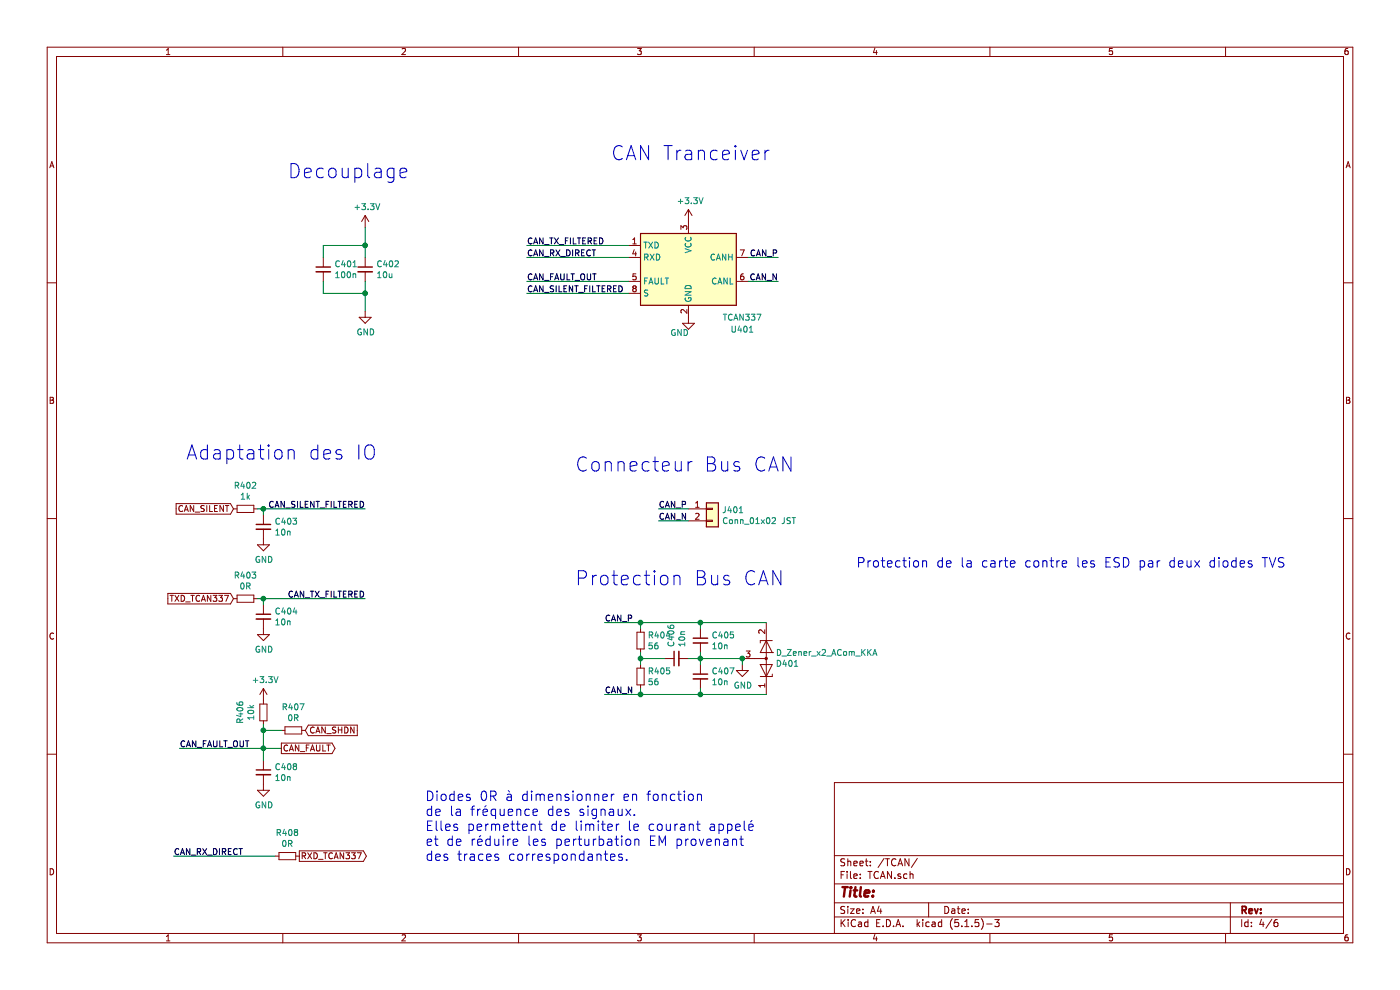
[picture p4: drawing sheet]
EESchema Schematic File Version 4
EELAYER 30 0
EELAYER END
$Descr A4 11693 8268
encoding utf-8
Sheet 4 6
Title ""
Date ""
Rev ""
Comp ""
Comment1 ""
Comment2 ""
Comment3 ""
Comment4 ""
$EndDescr
$Comp
L Interface_CAN_LIN:TCAN337 U?
U 1 1
P 5750 2250
AR Path="/5FCD8D66" Ref="U?"  Part="1" 
AR Path="/5FCD74DC/5FCD8D66" Ref="U401"  Part="1" 
F 0 "U401" H 6200 1750 50  0000 C CNN
F 1 "TCAN337" H 6200 1850 50  0000 C CNN
F 2 "Package_SO:SOIC-8_3.9x4.9mm_P1.27mm" H 5750 1750 50  0001 C CIN
F 3 "http://www.ti.com/lit/ds/symlink/tcan337.pdf" H 5750 2250 50  0001 C CNN
F 4 "TCAN337GDR" H 5750 2250 50  0001 C CNN "MFR.Part #"
F 5 " C191004" H 5750 2250 50  0001 C CNN "LCSC Part #"
F 6 "SOIC-8_3.9x4.9x1.27P" H 5750 2250 50  0001 C CNN "Package"
	1    5750 2250
	1    0    0    -1  
$EndComp
$Comp
L power:GND #PWR?
U 1 1
P 5750 2650
AR Path="/5FCD8D6C" Ref="#PWR?"  Part="1" 
AR Path="/5FCD74DC/5FCD8D6C" Ref="#PWR0405"  Part="1" 
F 0 "#PWR0405" H 5750 2400 50  0001 C CNN
F 1 "GND" H 5755 2522 50  0000 R CNN
F 2 "" H 5750 2650 50  0001 C CNN
F 3 "" H 5750 2650 50  0001 C CNN
	1    5750 2650
	1    0    0    -1  
$EndComp
Text Notes 5100 1350 0    118  ~ 0
CAN Tranceiver
Text GLabel 2350 6250 2    50   Output ~ 0
CAN_FAULT
$Comp
L power:+3.3V #PWR?
U 1 1
P 5750 1850
AR Path="/5FCD8D7A" Ref="#PWR?"  Part="1" 
AR Path="/5FCD74DC/5FCD8D7A" Ref="#PWR0402"  Part="1" 
F 0 "#PWR0402" H 5750 1700 50  0001 C CNN
F 1 "+3.3V" H 5765 2023 50  0000 C CNN
F 2 "" H 5750 1850 50  0001 C CNN
F 3 "" H 5750 1850 50  0001 C CNN
	1    5750 1850
	1    0    0    -1  
$EndComp
Text Notes 4800 4900 0    118  ~ 0
Protection Bus CAN
Text Notes 4800 3950 0    118  ~ 0
Connecteur Bus CAN
$Comp
L Connector_Generic:Conn_01x02 J?
U 1 1
P 5950 4250
AR Path="/5FE95C38" Ref="J?"  Part="1" 
AR Path="/5FC789B7/5FE95C38" Ref="J?"  Part="1" 
AR Path="/5FCD74DC/5FE95C38" Ref="J401"  Part="1" 
F 0 "J401" H 6030 4242 50  0000 L CNN
F 1 "Conn_01x02 JST" H 6030 4151 50  0000 L CNN
F 2 "Connector_JST:JST_XH_B2B-XH-A_1x02_P2.50mm_Vertical" H 5950 4250 50  0001 C CNN
F 3 "~" H 5950 4250 50  0001 C CNN
	1    5950 4250
	1    0    0    -1  
$EndComp
Text Label 6500 2150 2    50   ~ 0
CAN_P
Text Label 6500 2350 2    50   ~ 0
CAN_N
Text Label 5500 4250 0    50   ~ 0
CAN_P
Text Label 5500 4350 0    50   ~ 0
CAN_N
Wire Wire Line
	5750 4350 5500 4350
Wire Wire Line
	5500 4250 5750 4250
Wire Wire Line
	6500 2350 6250 2350
Wire Wire Line
	6250 2150 6500 2150
$Comp
L Device:C_Small C401
U 1 1
P 2700 2250
F 0 "C401" H 2792 2296 50  0000 L CNN
F 1 "100n" H 2792 2205 50  0000 L CNN
F 2 "Capacitor_SMD:C_0603_1608Metric" H 2700 2250 50  0001 C CNN
F 3 "~" H 2700 2250 50  0001 C CNN
	1    2700 2250
	1    0    0    -1  
$EndComp
$Comp
L Device:C_Small C402
U 1 1
P 3050 2250
F 0 "C402" H 3142 2296 50  0000 L CNN
F 1 "10u" H 3142 2205 50  0000 L CNN
F 2 "Capacitor_SMD:C_0603_1608Metric" H 3050 2250 50  0001 C CNN
F 3 "~" H 3050 2250 50  0001 C CNN
	1    3050 2250
	1    0    0    -1  
$EndComp
Wire Wire Line
	2700 2050 2700 2150
Wire Wire Line
	2700 2050 3050 2050
Wire Wire Line
	3050 2050 3050 2150
Wire Wire Line
	3050 2350 3050 2450
Connection ~ 3050 2450
Wire Wire Line
	2700 2350 2700 2450
Wire Wire Line
	2700 2450 3050 2450
Connection ~ 3050 2050
$Comp
L power:+3.3V #PWR0403
U 1 1
P 3050 1900
F 0 "#PWR0403" H 3050 1750 50  0001 C CNN
F 1 "+3.3V" H 3065 2073 50  0000 C CNN
F 2 "" H 3050 1900 50  0001 C CNN
F 3 "" H 3050 1900 50  0001 C CNN
	1    3050 1900
	1    0    0    -1  
$EndComp
Wire Wire Line
	3050 1900 3050 2050
$Comp
L power:GND #PWR0404
U 1 1
P 3050 2600
F 0 "#PWR0404" H 3050 2350 50  0001 C CNN
F 1 "GND" H 3055 2427 50  0000 C CNN
F 2 "" H 3050 2600 50  0001 C CNN
F 3 "" H 3050 2600 50  0001 C CNN
	1    3050 2600
	1    0    0    -1  
$EndComp
Wire Wire Line
	3050 2600 3050 2450
Text Label 5050 5200 0    50   ~ 0
CAN_P
Text Label 5050 5800 0    50   ~ 0
CAN_N
$Comp
L Device:R_Small R404
U 1 1
P 5350 5350
F 0 "R404" H 5409 5396 50  0000 L CNN
F 1 "56" H 5409 5305 50  0000 L CNN
F 2 "Resistor_SMD:R_0603_1608Metric" H 5350 5350 50  0001 C CNN
F 3 "~" H 5350 5350 50  0001 C CNN
	1    5350 5350
	1    0    0    -1  
$EndComp
$Comp
L Device:R_Small R405
U 1 1
P 5350 5650
F 0 "R405" H 5409 5696 50  0000 L CNN
F 1 "56" H 5409 5605 50  0000 L CNN
F 2 "Resistor_SMD:R_0603_1608Metric" H 5350 5650 50  0001 C CNN
F 3 "~" H 5350 5650 50  0001 C CNN
	1    5350 5650
	1    0    0    -1  
$EndComp
Wire Wire Line
	5350 5800 5350 5750
Wire Wire Line
	5050 5800 5350 5800
Wire Wire Line
	5350 5200 5350 5250
Wire Wire Line
	5050 5200 5350 5200
Wire Wire Line
	5350 5450 5350 5500
$Comp
L Device:C_Small C406
U 1 1
P 5650 5500
F 0 "C406" H 5742 5546 50  0000 L CNN
F 1 "10n" H 5742 5455 50  0000 L CNN
F 2 "Capacitor_SMD:C_0603_1608Metric" H 5650 5500 50  0001 C CNN
F 3 "~" H 5650 5500 50  0001 C CNN
	1    5650 5500
	0    -1   -1   0   
$EndComp
Wire Wire Line
	5550 5500 5350 5500
Connection ~ 5350 5500
Wire Wire Line
	5350 5500 5350 5550
$Comp
L power:GND #PWR0408
U 1 1
P 6200 5550
F 0 "#PWR0408" H 6200 5300 50  0001 C CNN
F 1 "GND" H 6205 5377 50  0000 C CNN
F 2 "" H 6200 5550 50  0001 C CNN
F 3 "" H 6200 5550 50  0001 C CNN
	1    6200 5550
	1    0    0    -1  
$EndComp
Wire Wire Line
	5850 5550 5850 5500
Wire Wire Line
	5850 5500 5750 5500
$Comp
L Device:C_Small C405
U 1 1
P 5850 5350
F 0 "C405" H 5942 5396 50  0000 L CNN
F 1 "10n" H 5942 5305 50  0000 L CNN
F 2 "Capacitor_SMD:C_0603_1608Metric" H 5850 5350 50  0001 C CNN
F 3 "~" H 5850 5350 50  0001 C CNN
	1    5850 5350
	1    0    0    -1  
$EndComp
$Comp
L Device:C_Small C407
U 1 1
P 5850 5650
F 0 "C407" H 5942 5696 50  0000 L CNN
F 1 "10n" H 5942 5605 50  0000 L CNN
F 2 "Capacitor_SMD:C_0603_1608Metric" H 5850 5650 50  0001 C CNN
F 3 "~" H 5850 5650 50  0001 C CNN
	1    5850 5650
	1    0    0    -1  
$EndComp
Wire Wire Line
	5850 5450 5850 5500
Connection ~ 5850 5500
Wire Wire Line
	5350 5200 5850 5200
Wire Wire Line
	5850 5200 5850 5250
Connection ~ 5350 5200
Wire Wire Line
	5350 5800 5850 5800
Wire Wire Line
	5850 5800 5850 5750
Connection ~ 5350 5800
Wire Wire Line
	5850 5500 6200 5500
Wire Wire Line
	6200 5500 6200 5550
$Comp
L Device:D_Zener_x2_ACom_KKA D401
U 1 1
P 6400 5500
F 0 "D401" V 6354 5578 50  0000 L CNN
F 1 "D_Zener_x2_ACom_KKA" V 6445 5578 50  0000 L CNN
F 2 "Package_TO_SOT_SMD:SOT-23" H 6400 5500 50  0001 C CNN
F 3 "~" H 6400 5500 50  0001 C CNN
	1    6400 5500
	0    1    -1   0   
$EndComp
Connection ~ 6200 5500
Wire Wire Line
	6400 5200 5850 5200
Connection ~ 5850 5200
Wire Wire Line
	6400 5800 5850 5800
Connection ~ 5850 5800
$Comp
L Device:R_Small R?
U 1 1
P 2050 4250
AR Path="/5FB54370" Ref="R?"  Part="1" 
AR Path="/5FCD74DC/5FB54370" Ref="R402"  Part="1" 
F 0 "R402" V 1854 4250 50  0000 C CNN
F 1 "1k" V 1945 4250 50  0000 C CNN
F 2 "Resistor_SMD:R_0603_1608Metric" H 2050 4250 50  0001 C CNN
F 3 "~" H 2050 4250 50  0001 C CNN
	1    2050 4250
	0    1    1    0   
$EndComp
$Comp
L Device:C_Small C403
U 1 1
P 2200 4400
F 0 "C403" H 2292 4446 50  0000 L CNN
F 1 "10n" H 2292 4355 50  0000 L CNN
F 2 "Capacitor_SMD:C_0603_1608Metric" H 2200 4400 50  0001 C CNN
F 3 "~" H 2200 4400 50  0001 C CNN
	1    2200 4400
	1    0    0    -1  
$EndComp
$Comp
L power:GND #PWR0406
U 1 1
P 2200 4500
F 0 "#PWR0406" H 2200 4250 50  0001 C CNN
F 1 "GND" H 2205 4327 50  0000 C CNN
F 2 "" H 2200 4500 50  0001 C CNN
F 3 "" H 2200 4500 50  0001 C CNN
	1    2200 4500
	1    0    0    -1  
$EndComp
Wire Wire Line
	2200 4300 2200 4250
Wire Wire Line
	2200 4250 2150 4250
Wire Wire Line
	2200 4250 3050 4250
Connection ~ 2200 4250
Text Label 3050 4250 2    50   ~ 0
CAN_SILENT_FILTERED
Wire Wire Line
	5250 2450 4400 2450
Text Label 4400 2450 0    50   ~ 0
CAN_SILENT_FILTERED
Text GLabel 1950 5000 0    50   Input ~ 0
TXD_TCAN337
$Comp
L Device:R_Small R?
U 1 1
P 2050 5000
AR Path="/5FB57FC0" Ref="R?"  Part="1" 
AR Path="/5FCD74DC/5FB57FC0" Ref="R403"  Part="1" 
F 0 "R403" V 1854 5000 50  0000 C CNN
F 1 "0R" V 1945 5000 50  0000 C CNN
F 2 "Resistor_SMD:R_0603_1608Metric" H 2050 5000 50  0001 C CNN
F 3 "~" H 2050 5000 50  0001 C CNN
	1    2050 5000
	0    1    1    0   
$EndComp
$Comp
L Device:C_Small C404
U 1 1
P 2200 5150
F 0 "C404" H 2292 5196 50  0000 L CNN
F 1 "10n" H 2292 5105 50  0000 L CNN
F 2 "Capacitor_SMD:C_0603_1608Metric" H 2200 5150 50  0001 C CNN
F 3 "~" H 2200 5150 50  0001 C CNN
	1    2200 5150
	1    0    0    -1  
$EndComp
$Comp
L power:GND #PWR0407
U 1 1
P 2200 5250
F 0 "#PWR0407" H 2200 5000 50  0001 C CNN
F 1 "GND" H 2205 5077 50  0000 C CNN
F 2 "" H 2200 5250 50  0001 C CNN
F 3 "" H 2200 5250 50  0001 C CNN
	1    2200 5250
	1    0    0    -1  
$EndComp
Wire Wire Line
	2200 5050 2200 5000
Wire Wire Line
	2200 5000 2150 5000
Wire Wire Line
	2200 5000 3050 5000
Connection ~ 2200 5000
Text Label 3050 5000 2    50   ~ 0
CAN_TX_FILTERED
Text Label 4400 2050 0    50   ~ 0
CAN_TX_FILTERED
Text Label 4400 2350 0    50   ~ 0
CAN_FAULT_OUT
Wire Wire Line
	4400 2350 5250 2350
Text Label 1500 6250 0    50   ~ 0
CAN_FAULT_OUT
Wire Wire Line
	1500 6250 2200 6250
$Comp
L Device:C_Small C408
U 1 1
P 2200 6450
F 0 "C408" H 2292 6496 50  0000 L CNN
F 1 "10n" H 2292 6405 50  0000 L CNN
F 2 "Capacitor_SMD:C_0603_1608Metric" H 2200 6450 50  0001 C CNN
F 3 "~" H 2200 6450 50  0001 C CNN
	1    2200 6450
	1    0    0    -1  
$EndComp
$Comp
L power:GND #PWR0410
U 1 1
P 2200 6550
F 0 "#PWR0410" H 2200 6300 50  0001 C CNN
F 1 "GND" H 2205 6377 50  0000 C CNN
F 2 "" H 2200 6550 50  0001 C CNN
F 3 "" H 2200 6550 50  0001 C CNN
	1    2200 6550
	1    0    0    -1  
$EndComp
Wire Wire Line
	2200 6350 2200 6250
Connection ~ 2200 6250
Wire Wire Line
	2200 6250 2350 6250
Text GLabel 2550 6100 2    50   Input ~ 0
CAN_SHDN
$Comp
L Device:R_Small R?
U 1 1
P 2450 6100
AR Path="/5FB5FACD" Ref="R?"  Part="1" 
AR Path="/5FCD74DC/5FB5FACD" Ref="R407"  Part="1" 
F 0 "R407" V 2254 6100 50  0000 C CNN
F 1 "0R" V 2345 6100 50  0000 C CNN
F 2 "Resistor_SMD:R_0603_1608Metric" H 2450 6100 50  0001 C CNN
F 3 "~" H 2450 6100 50  0001 C CNN
	1    2450 6100
	0    1    1    0   
$EndComp
Wire Wire Line
	2350 6100 2200 6100
Wire Wire Line
	2200 6100 2200 6250
$Comp
L Device:R_Small R?
U 1 1
P 2200 5950
AR Path="/5FB61E3B" Ref="R?"  Part="1" 
AR Path="/5FCD74DC/5FB61E3B" Ref="R406"  Part="1" 
F 0 "R406" V 2004 5950 50  0000 C CNN
F 1 "10k" V 2095 5950 50  0000 C CNN
F 2 "Resistor_SMD:R_0603_1608Metric" H 2200 5950 50  0001 C CNN
F 3 "~" H 2200 5950 50  0001 C CNN
	1    2200 5950
	1    0    0    -1  
$EndComp
Wire Wire Line
	2200 6050 2200 6100
Connection ~ 2200 6100
$Comp
L power:+3.3V #PWR0409
U 1 1
P 2200 5850
F 0 "#PWR0409" H 2200 5700 50  0001 C CNN
F 1 "+3.3V" H 2215 6023 50  0000 C CNN
F 2 "" H 2200 5850 50  0001 C CNN
F 3 "" H 2200 5850 50  0001 C CNN
	1    2200 5850
	1    0    0    -1  
$EndComp
Text GLabel 2500 7150 2    50   Output ~ 0
RXD_TCAN337
Text Label 4400 2150 0    50   ~ 0
CAN_RX_DIRECT
Wire Wire Line
	4400 2150 5250 2150
Text Label 1450 7150 0    50   ~ 0
CAN_RX_DIRECT
Wire Wire Line
	1450 7150 2300 7150
Text Notes 2400 1500 0    118  ~ 0
Decouplage
Text Notes 1550 3850 0    118  ~ 0
Adaptation des IO
$Comp
L Device:R_Small R?
U 1 1
P 2400 7150
AR Path="/5FB71DA7" Ref="R?"  Part="1" 
AR Path="/5FCD74DC/5FB71DA7" Ref="R408"  Part="1" 
F 0 "R408" V 2204 7150 50  0000 C CNN
F 1 "0R" V 2295 7150 50  0000 C CNN
F 2 "Resistor_SMD:R_0603_1608Metric" H 2400 7150 50  0001 C CNN
F 3 "~" H 2400 7150 50  0001 C CNN
	1    2400 7150
	0    1    1    0   
$EndComp
Text GLabel 1950 4250 0    50   Input ~ 0
CAN_SILENT
Text Notes 7150 4750 0    79   ~ 0
Protection de la carte contre les ESD par deux diodes TVS
Text Notes 3550 7200 0    79   ~ 0
Diodes 0R à dimensionner en fonction \nde la fréquence des signaux.\nElles permettent de limiter le courant appelé\net de réduire les perturbation EM provenant\ndes traces correspondantes.
Wire Wire Line
	4400 2050 5250 2050
$EndSCHEMATC
